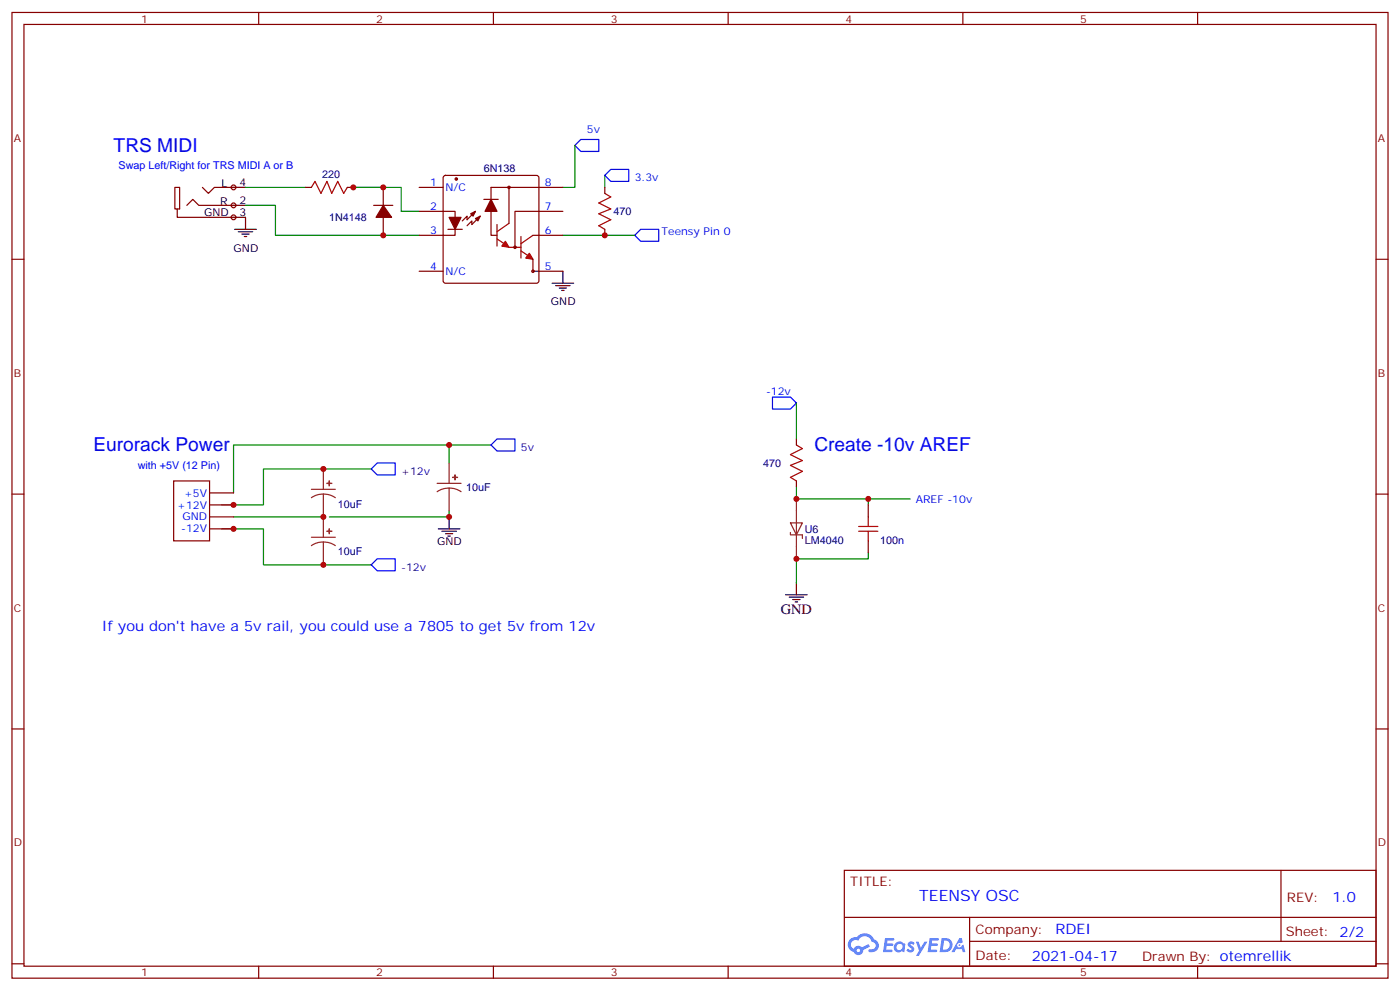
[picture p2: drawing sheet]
<svg xmlns="http://www.w3.org/2000/svg" width="412mm" height="292mm" viewBox="0 0 412 292" stroke-linecap="round" stroke-linejoin="round" font-family="sans-serif">
<g fill="none" stroke="#870000" stroke-width=".35">
<path d="M3.5 3.7h405.4v284.3h-405.4zM7.1 7.2h398.2v277.3h-398.2zM76.2 3.7v3.5M145.3 3.7v3.5M214.5 3.7v3.5M283.6 3.7v3.5M352.8 3.7v3.5M3.5 76.3h3.6M405.3 76.3h3.6M3.5 145.5h3.6M405.3 145.5h3.6M3.5 214.6h3.6"/>
<path d="M405.3 214.6h3.6M248.7 256.3h156.6v28.2h-156.6zM377.3 256.3v20.9M248.7 270.1h156.5M285.6 277.2h119.6M285.6 270.1v14.1M3.5 283.8h3.6M76.2 284.5v3.5M145.3 284.5v3.5M214.5 284.5v3.5M283.6 284.5v3.5M352.8 284.5v3.5"/>
<path d="M405.3 283.8h3.6"/>
</g>
<g fill="#5487ff">
<path d="M267.7 277.4a1.22 1.22 0 0 1 1.7 .3l-.4 .6a.47 .47 0 0 0-.3-.4 .47 .47 0 0 0-.5 .2l.1 .2a1.14 1.14 0 0 1 .8 1.7 1.14 1.14 0 0 1-1.9 0l-.2-.2 .5-.5 .7 .4a.29 .29 0 0 0 .3-.2 .29 .29 0 0 0-.2-.4 1.04 1.04 0 0 1-.6-1.7z"/>
<path d="M260.7 276.2h2.4l.3 .2-.2 .5h-1.8l-.1 .9h1.5l.3 .3-.3 .4h-1.6l-.2 1.1 1.7 .1 .2 .3-.2 .3h-2.6z"/>
<path d="M273.8 276.2h2.4l.3 .2-.1 .5h-1.8l-.2 .9h1.6l.3 .3-.4 .4h-1.6l-.1 1.1 1.7 .1 .2 .3-.2 .3h-2.6z"/>
<path d="M282.6 276.2h.7l.3 1.2-.6 .4a.69 .69 0 0 0-1 .2 .69 .69 0 0 0 .4 1 .69 .69 0 0 0 .9-.6l.5-.3 .6 2.2h-.8l-.2-.9h-1.8l-.5 .9h-.8z"/>
<path d="M269.8 277.3h.8l.6 1.8 1.1-1.8h.9l-2.6 4.2h-.8l.9-1.6z"/>
<path d="M277.4 276.2l-.6 4.1h1.3a2.11 2.11 0 0 0 2.5-2.1 2.11 2.11 0 0 0-2.5-2zM278.1 276.9a1.39 1.39 0 0 1 1.7 1.4 1.39 1.39 0 0 1-1.8 1.3h-.3z"/>
<path d="M263.7 277.8a1.54 1.54 0 0 0-.1 2.2 1.54 1.54 0 0 0 2.2 .1l.6 .2 .3-2.3-.2-.2h-.4a1.49 1.49 0 0 0-2.4 0zM264 278.8a.94 .94 0 0 1 1.8 0 .94 .94 0 0 1-1.8 0z"/>
<path d="M250.4 276.6a2.18 2.18 0 0 0 1.1 3.7 1.44 1.44 0 0 0 1.6 .9 1.44 1.44 0 0 0 1.2-1.5l2-1-.5-.7-1.9 .9a1.47 1.47 0 0 0-2.4 .5 1.39 1.39 0 0 1-.7-2 1.39 1.39 0 0 1 2-.4 2.12 2.12 0 0 1 2.2-1.3 2.12 2.12 0 0 1 1.9 1.6 1.14 1.14 0 0 1 1.1 1.5 1.14 1.14 0 0 1-1.7 .7 .43 .43 0 0 0-.5 .4 .43 .43 0 0 0 .4 .4 1.98 1.98 0 0 0 2.5-1.2 1.98 1.98 0 0 0-1.2-2.5 3.1 3.1 0 0 0-5.3-.7l-.9 .1zM252.3 279.9a.55 .55 0 0 1 1.1 0 .55 .55 0 0 1-1.1 0z"/>
<circle cx="282.6" cy="278.3" r=".26"/>
</g>
<path d="M69.1 67.5h6.4M70.2 68.2h4.2M71.3 68.9h2.1M72 69.6h.7M72.3 64v3.5M165.8 79.9v3.5M162.6 83.4h6.4M163.7 84.1h4.2M164.7 84.8h2.2M165.5 85.5h.7" fill="none" stroke="#000" stroke-width=".35"/>
<path d="M171.1 41.1h5.3v3.5h-5.3l-1.8-1.8zM179.9 49.9h5.3v3.5h-5.3l-1.7-1.8zM188.7 67.5h5.3v3.5h-5.3l-1.7-1.7z" fill="none" stroke="#00f" stroke-width=".35"/>
<path d="M72.3 55.2h17.7M169.3 42.8v12.4h-3.5M178.2 51.6v3.6M165.8 69.3h21.2" fill="none" stroke="#008700" stroke-width=".35"/>
<path d="M178.2 56.9l1.7 1.1-3.5 1.8 3.5 1.7-3.5 1.4 3.5 1.8-3.5 1.8 1.8 1" fill="none" stroke="#a10000" stroke-width=".35"/>
<path d="M178.2 55.2v1.7M178.2 67.5v1.8" fill="none" stroke="#870000" stroke-width=".35"/>
<g fill="#f0f0f0" stroke="#870000" stroke-width=".35">
<circle cx="68.8" cy="64" r=".71"/>
<circle cx="68.8" cy="60.5" r=".71"/>
<circle cx="68.8" cy="55.2" r=".71"/>
</g>
<g fill="none" stroke="#000" stroke-width=".35">
<path d="M68.8 55.2h3.5M68.8 60.5h3.5M68.8 64h3.5M157 79.9h1.7M129.1 155.7h6.4M130.2 156.4h4.2M131.2 157.1h2.1M131.9 157.8h.7M132.3 152.2v3.5M231.4 175.1h6.4M232.5 175.8h4.2M233.5 176.5h2.2"/>
<path d="M234.2 177.2h.7M234.6 171.6v3.5"/>
</g>
<g fill="none" stroke="#870000" stroke-width=".35">
<path d="M59.6 55.2l1.8 1.7 1.7-1.7h5.7M90 55.2h1.7M102.3 55.2h1.8M112.9 55.2v5.3M123.5 55.2h7M130.8 51.9l.4-.3h26.8l.5 .3 .2 .5v30.3l-.2 .5-.5 .2h-26.8l-.5-.2-.2-.5v-30.3zM142.5 58.7h4.3M149.9 55.2v10.6M165.8 55.2h-21.2v14.1h1.8M52.2 61.5h.7v-6.3h-1.4v6.3h.7v2.5h16.6M55 60.5l1.8-1.8 1.8 1.8h10.2M110.1 60.5h5.6"/>
<path d="M112.9 64v5.3M123.5 62.2h10.6v7.1h-10.6M123.5 79.9h7M131.9 67.5h4.3M140.1 62.2l-2.5 2.5v-1.1l-1.4 1.5M141.5 63.6l-2.5 2.5v-1l-1.4 1.4M157 76.3v3.6M157 69.3h8.8M158.7 79.9h7.1M165.8 62.2h-14.1v10.6M234.6 129.3v1.7M51.2 141.6h10.5v17.6h-10.5z"/>
<path d="M61.7 148.7h7.1M61.7 152.2h7.1M61.7 155.7h7.1M61.7 145.1h7.1M234.6 141.6v1.8M255.8 148.7v3.5M255.8 159.2v3.6"/>
<circle cx="149.9" cy="55.2" r=".35"/>
<circle cx="151.7" cy="72.8" r=".35"/>
<circle cx="157" cy="79.9" r=".35"/>
</g>
<path d="M112.9 55.2h-8.8h14.1v7h5.3M72.3 60.5h8.8v8.8h42.4M234.6 118.7v10.6M109.4 138.1h-31.8v10.6h-12.3M132.3 136.3v-5.3h-63.5v14.1M132.3 131h12.3M65.3 155.7h12.3v10.6h31.8M68.8 152.2h26.4M132.3 150.4v1.8h-35.3M234.6 143.4v3.5h21.2v1.8M255.8 146.9h12.3M255.8 162.8v1.7h-21.2v7.1" fill="none" stroke="#008700" stroke-width=".35"/>
<g fill="none" stroke="#a10000" stroke-width=".35">
<path d="M91.7 55.2l1.1-1.8 1.7 3.5 1.8-3.5 1.4 3.5 1.8-3.5 1.7 3.5 1.1-1.7M146.4 66.1v6.4M146.4 70.3l2.1 1.5M149.9 65.8l-3.5 2.4M149.9 72.8h3.6M153.5 73.9l2.1 1.4M153.5 69.6v6.4M157 69.3l-3.5 2.5M234.6 131l1.8 1.1-3.6 1.7 3.6 1.8-3.6 1.4 3.6 1.8-3.6 1.7 1.8 1.1M252.9 156.4h5.7M252.9 155h5.7M255.8 152.2v2.8"/>
<path d="M255.8 156.4v2.8"/>
</g>
<g fill="#870000" stroke="#870000" stroke-width=".35">
<path d="M112.9 60.5l2.5 3.5h-4.6z"/>
<path d="M132.3 64h3.5l-1.7 3.5z"/>
<path d="M140.1 64.3l1.4-.7-.7 1.5z"/>
<path d="M138.6 62.9l1.5-.7-.8 1.4z"/>
<path d="M144.6 58.7l1.8 3.5h-3.5z"/>
<circle cx="134.4" cy="52.7" r=".35"/>
</g>
<g fill="#a10000" stroke="#a10000" stroke-width=".35">
<path d="M148.9 71l1 1.8-2.1-.3z"/>
<path d="M155.9 74.6l1.1 1.7-2.1-.3z"/>
</g>
<path d="M227.5 116.9h5.3l1.8 1.8-1.8 1.7h-5.3zM111.1 136.3h5.3v3.5h-5.3l-1.7-1.7zM146.4 129.3h5.3v3.5h-5.3l-1.8-1.8zM109.4 166.3l1.7-1.8h5.3v3.6h-5.3z" fill="none" stroke="#00f" stroke-width=".35"/>
<g fill="none" stroke="#8c2424" stroke-width=".35">
<path d="M95.2 138.1v6M132.3 136.3v6M91.7 144.1h7.1M91.7 158.2h7.1M95.2 145.5l-1.8 .2-1.7 .8M95.2 145.5l1.9 .2 1.7 .8M95.2 159.6l-1.8 .2-1.7 .9M95.2 159.6l1.9 .2 1.7 .9M95.2 145.5v12.7M95.2 159.6v6.7M128.8 142.3h7M132.3 143.7l-1.9 .3-1.6 .8"/>
<path d="M132.3 143.7l1.8 .3 1.7 .8M132.3 143.7v6.7M232.8 156.8v.7h3.6v1M232.8 154h3.6l-1.8 3.5zM234.6 146.9v17.6"/>
</g>
<g fill="#8c2424" stroke="#8c2424" stroke-width=".35">
<path d="M133.3 140.5l1.5 .1z"/>
<path d="M134 139.8l.1 1.5z"/>
<path d="M96.3 142.3h1.4z"/>
<path d="M97 141.6v1.4z"/>
<path d="M96.3 156.4l1.4 .1z"/>
<path d="M97 155.7v1.4z"/>
</g>
<g fill="#c00">
<circle cx="104.1" cy="55.2" r=".88"/>
<circle cx="178.2" cy="69.3" r=".88"/>
<circle cx="112.9" cy="55.2" r=".88"/>
<circle cx="112.9" cy="69.3" r=".88"/>
<circle cx="132.3" cy="152.2" r=".88"/>
<circle cx="68.8" cy="148.7" r=".88"/>
<circle cx="68.8" cy="155.7" r=".88"/>
<circle cx="132.3" cy="131" r=".88"/>
<circle cx="95.3" cy="138.1" r=".88"/>
<circle cx="95.3" cy="166.3" r=".88"/>
<circle cx="95.3" cy="152.2" r=".88"/>
<circle cx="234.6" cy="164.5" r=".88"/>
<circle cx="234.6" cy="146.9" r=".88"/>
<circle cx="255.8" cy="146.9" r=".88"/>
</g>
<g font-size="5.6" fill="#00f">
<text x="33.5" y="44.8">TRS MIDI</text>
<text x="27.5" y="132.9">Eurorack Power</text>
<text x="239.9" y="132.8">Create -10v AREF</text>
</g>
<text font-size="4.6" fill="#00f" x="270.8" y="265.3">TEENSY OSC</text>
<g font-size="4.2" fill="#00f">
<text x="30" y="185.7">If you don't have a 5v rail, you could use a 7805 to get 5v from 12v</text>
<text x="392.5" y="265.5">1.0</text>
<text x="310.9" y="275.1">RDEI</text>
<text x="304" y="282.9">2021-04-17</text>
</g>
<text font-size="4.2" x="230" y="180.8">GND</text>
<g font-size="3.9" fill="#800">
<text x="250.5" y="260.8">TITLE:</text>
<text x="379.1" y="265.5">REV:</text>
<text x="287.4" y="275">Company:</text>
<text x="378.7" y="275.7">Sheet: 2/2</text>
<text x="287.4" y="282.7">Date:</text>
<text x="336.4" y="282.8">Drawn By: otemrellik</text>
</g>
<g font-size="3.2" fill="#800">
<text x="41.6" y="6.7">1</text>
<text x="110.8" y="6.7">2</text>
<text x="179.9" y="6.7">3</text>
<text x="249.1" y="6.7">4</text>
<text x="318.2" y="6.7">5</text>
<text x="4.1" y="41.8">A</text>
<text x="405.9" y="41.8">A</text>
<text x="4.1" y="110.9">B</text>
<text x="405.9" y="110.9">B</text>
<text x="4.1" y="180.1">C</text>
<text x="405.9" y="180.1">C</text>
<text x="4.1" y="249.2">D</text>
<text x="405.9" y="249.2">D</text>
<text x="41.6" y="287.5">1</text>
<text x="110.8" y="287.5">2</text>
<text x="179.9" y="287.5">3</text>
<text x="249.1" y="287.5">4</text>
<text x="318.2" y="287.5">5</text>
</g>
<g font-size="3.2" fill="#00f">
<text x="172.9" y="39.3">5v</text>
<text x="34.9" y="49.9">Swap Left/Right for TRS MIDI A or B</text>
<text x="187" y="53.4">3.3v</text>
<text x="126.7" y="54.8">1</text>
<text x="131.2" y="56.2">N/C</text>
<text x="160.5" y="54.8">8</text>
<text x="126.7" y="61.9">2</text>
<text x="160.5" y="61.9">7</text>
<text x="126.7" y="68.9">3</text>
<text x="160.5" y="68.9">6</text>
<text x="194.9" y="69.3">Teensy Pin 0</text>
<text x="126.7" y="79.5">4</text>
<text x="131.2" y="80.9">N/C</text>
<text x="160.5" y="79.5">5</text>
<text x="225.7" y="116.3">-12v</text>
<text x="40.6" y="138.1">with +5V (12 Pin)</text>
<text x="52.2" y="149.7">+12V</text>
<text x="54.3" y="146.2">+5V</text>
<text x="269.8" y="148.1">AREF -10v</text>
<text x="53.7" y="153.2">GND</text>
<text x="53.4" y="156.8">-12V</text>
</g>
<g font-size="3.2" fill="#000080">
<text x="94.9" y="52.4">220</text>
<text x="142.5" y="50.6">6N138</text>
<text x="97" y="65.1">1N4148</text>
<text x="180.7" y="63.3">470</text>
<text x="153.5" y="132.8">5v</text>
<text x="224.8" y="137.5">470</text>
<text x="118.2" y="139.8">+12v</text>
<text x="99.5" y="149.4">10uF</text>
<text x="137.4" y="144.5">10uF</text>
<text x="237.1" y="160.1">LM4040</text>
<text x="237.1" y="156.9">U6</text>
<text x="259.3" y="160.1">100n</text>
<text x="99.5" y="163.5">10uF</text>
<text x="118.2" y="168.1">-12v</text>
</g>
<g font-size="3.2">
<text x="65.3" y="55.2">L</text>
<text x="70.6" y="54.8">4</text>
<text x="60.1" y="63.6">GND</text>
<text x="64.8" y="60.5">R</text>
<text x="70.6" y="60.1">2</text>
<text x="70.6" y="63.6">3</text>
<text x="68.8" y="74.1">GND</text>
<text x="162.3" y="89.9">GND</text>
<text x="128.8" y="160.5">GND</text>
</g>
</svg>
